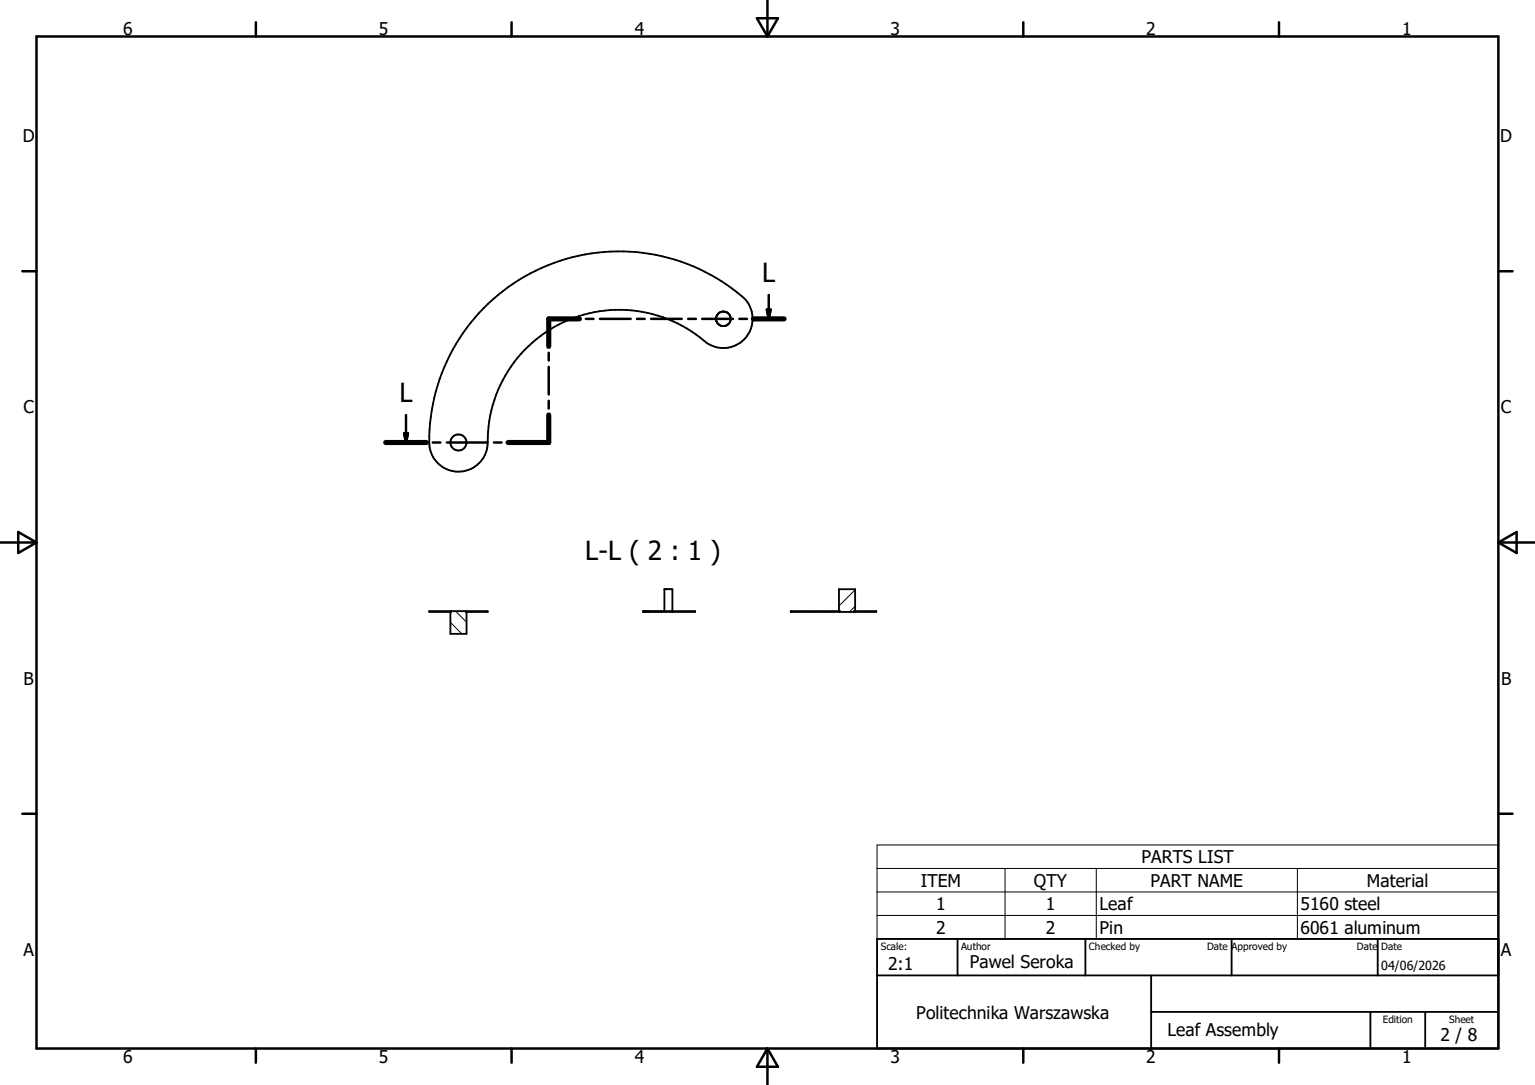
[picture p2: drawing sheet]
<svg xmlns="http://www.w3.org/2000/svg" width="297mm" height="210mm" viewBox="0 0 297 210" stroke-linecap="round" stroke-linejoin="round" font-family="sans-serif">
<g fill="none" stroke="#000" stroke-width=".19">
<path d="M85.1 118.3l-.1 .1M88.1 118.3l2.2 2.1M91.5 118.3l-.2 .1M129.6 118.3l-.2 .1M132.7 118.3l-.1 .1M155 118.3l-.2 .1M158.1 118.3l-.1 .1M161.3 118.3l-.1 .1M162.4 114.1h-.1M165.5 117.4l-1.2 1M165.5 114.2l-3.2 3.1M167.7 118.3l-.2 .1"/>
<path d="M87.1 120.5l2.3 2.2M169.7 163.6h120.2v18.1h-120.2zM169.7 168.1h120.2M169.7 172.7h120.2M169.7 177.2h120.2M194.5 168.1v13.6M212.1 168.1v13.6M251 168.1v13.6"/>
</g>
<g fill="none" stroke="#000" stroke-width=".36">
<path d="M94.5 58.8a36.7 36.7 0 0 1 49.8-.7 5.7 5.7 0 0 1-.2 7.5 5.7 5.7 0 0 1-7.4 .7 25.5 25.5 0 0 0-27.7-3.9 25.5 25.5 0 0 0-14.7 23.7 5.6 5.6 0 0 1-5.8 5.2 5.6 5.6 0 0 1-5.4-5.6 36.8 36.8 0 0 1 11.4-26.9zM138.6 61.7v.5M138.6 62.2l.5 .6M138.6 62.2l.1 .2M138.9 60.8l-.3 .7v.7M138.9 62.6l.2 .2M139.1 62.8l.2 .1M139.2 62.9l.5 .2M139.3 62.9l.4 .2M139.5 60.4l-.6 .4M139.7 63.1h.5M140 60.3l-.5 .1"/>
<path d="M140 60.3l.4 .1 .6 .4M140.7 62.9l-.5 .2M141 60.8l.3 .4M141.2 62.4l-.5 .5M141.3 61.2l.1 .3M141.4 61.5v.5M141.4 62l-.2 .4M87.1 118.4v4.3h3.2v-4.3M87.3 118.3v.1h-4.2v-.1h11.3v.1h-4.3v-.1M124.5 118.3h10v.1h-10zM127.9 118.3v.1M128.6 118.3v-4.2h1.5v4.3"/>
<path d="M162.3 118.3v-4.2h3.2v4.2M162.5 118.4v-.1h-9.5v.1h16.6v-.1h-4.3v.1M169.7 181.7h120.2v21.3h-120.2zM169.7 188.8h120.2M185.3 181.7v7.1M210 181.7v7.1M222.7 195.9h67.2M222.7 188.8v14.2M238.3 181.7v7.1M265.2 195.9v7.1M266.6 181.7v7.1M275.8 195.9v7.1"/>
<circle cx="88.7" cy="85.6" r="1.55"/>
</g>
<g fill="#000">
<circle cx="124.5" cy="118.4" r=".18"/>
<circle cx="124.5" cy="118.3" r=".18"/>
</g>
<g fill="none" stroke="#000" stroke-width=".48">
<path d="M7.1 7.1h282.8v195.9h-282.8zM49.5 4.3v2.8M99 4.3v2.8M146.5 3.5h4l-2 3.6zM148.5 0v7.1M198 4.3v2.8M247.5 4.3v2.8M4.3 52.5h2.8M148.4 59.9h.7l-.4 1.8zM148.7 57.1v4.6M289.9 52.5h2.8M106.2 68.3v1.5"/>
<path d="M106.2 71v5.4M106.2 77.6v1.5M112.1 61.7h-5.9v5.4M113.4 61.7h1.4M116.1 61.7h5.9M123.2 61.7h1.5M126 61.7h5.9M133.1 61.7h1.5M135.9 61.7h5.9M143.1 61.7h1.4M145.8 61.7h5.9M74.6 85.7h7.9"/>
<path d="M78.2 83.9h.7l-.3 1.8zM78.6 80.3v5.4M83.7 85.7h1.5M86.5 85.7h7.8M95.6 85.7h1.5M106.2 80.3v5.4h-7.9M0 105h7.1M3.5 103l3.6 2-3.6 2zM289.9 105h7.1M289.9 105l3.6-2v4zM4.3 157.5h2.8M289.9 157.5h2.8"/>
<path d="M49.5 203v2.7M99 203v2.7M148.5 203v7M148.5 203l2 3.5h-4zM198 203v2.7M247.5 203v2.7"/>
</g>
<path d="M112.1 61.7h-5.9v5.4M145.8 61.7h5.9M74.6 85.7h7.9M106.2 80.3v5.4h-7.9" fill="none" stroke="#000" stroke-width=".99"/>
<path d="M148.4 59.9h.7l-.4 1.8zM78.2 83.9h.7l-.3 1.8z" fill="#000" stroke="#000" stroke-width=".48"/>
<g font-size="5.1">
<text x="147.5" y="54.7">L</text>
<text x="77.3" y="77.9">L</text>
<text x="113.2" y="108.5">L-L ( 2 : 1 )</text>
</g>
<g font-size="3.4">
<text x="23.8" y="6.8">6</text>
<text x="73.3" y="6.8">5</text>
<text x="122.9" y="6.8">4</text>
<text x="172.3" y="6.8">3</text>
<text x="221.8" y="6.8">2</text>
<text x="271.3" y="6.8">1</text>
<text x="4.4" y="27.5">D</text>
<text x="290.3" y="27.5">D</text>
<text x="4.5" y="80">C</text>
<text x="290.4" y="80">C</text>
<text x="4.5" y="132.5">B</text>
<text x="290.4" y="132.5">B</text>
<text x="220.9" y="167.1">PARTS LIST</text>
<text x="178.2" y="171.6">ITEM</text>
<text x="200.1" y="171.6">QTY</text>
<text x="222.6" y="171.6">PART NAME</text>
<text x="264.5" y="171.7">Material</text>
<text x="181.1" y="176.1">1</text>
<text x="202.4" y="176.1">1</text>
<text x="212.8" y="176.2">Leaf</text>
<text x="251.6" y="176.2">5160 steel</text>
<text x="4.5" y="185">A</text>
<text x="181.1" y="180.7">2</text>
<text x="202.4" y="180.7">2</text>
<text x="212.8" y="180.7">Pin</text>
<text x="251.6" y="180.7">6061 aluminum</text>
<text x="290.4" y="185">A</text>
<text x="171.8" y="187.8">2:1</text>
<text x="187.7" y="187.4">Pawel Seroka</text>
<text x="177.3" y="197.2">Politechnika Warszawska</text>
<text x="225.9" y="200.5">Leaf Assembly</text>
<text x="278.7" y="201.5">2 / 8</text>
<text x="23.8" y="205.7">6</text>
<text x="73.3" y="205.7">5</text>
<text x="122.9" y="205.7">4</text>
<text x="172.3" y="205.7">3</text>
<text x="221.8" y="205.7">2</text>
<text x="271.3" y="205.7">1</text>
</g>
<text font-size="2.4" x="267.3" y="187.7">04/06/2026</text>
<g font-size="1.9">
<text x="170.4" y="183.9">Scale:</text>
<text x="186" y="183.9">Author</text>
<text x="210.7" y="183.9">Checked by</text>
<text x="233.6" y="183.9">Date Approved by</text>
<text x="262.6" y="183.9">Date</text>
<text x="267.3" y="183.9">Date</text>
<text x="267.5" y="198">Edition</text>
<text x="280.4" y="198">Sheet</text>
</g>
</svg>
